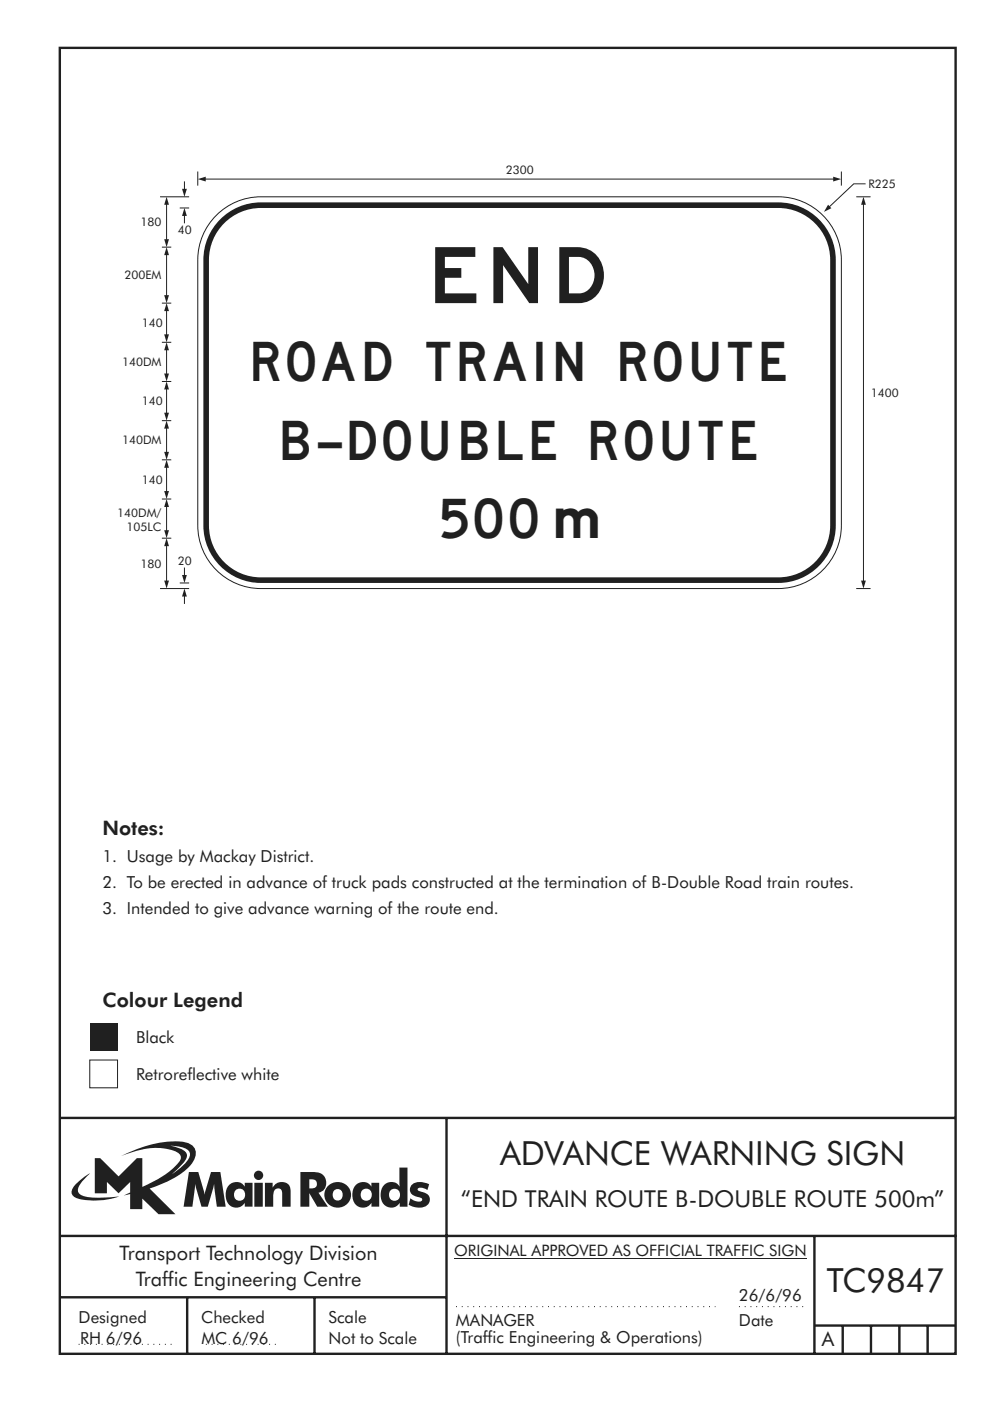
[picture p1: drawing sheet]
<svg xmlns="http://www.w3.org/2000/svg" width="210mm" height="297mm" viewBox="0 0 210 297" stroke-linecap="round" stroke-linejoin="round" font-family="sans-serif">
<g fill="none" stroke="#231f20" stroke-width=".51">
<path d="M12.7 10.1h189.9v276.9h-189.9zM12.7 237h189.8M94.7 236.9v50.1M12.7 262h190M12.7 275h82M39.7 275v12.1M66.7 275v12M172.7 262v25M172.7 281h30M178.7 281v6M184.7 281v6M190.7 281v6"/>
<path d="M196.7 281v6"/>
</g>
<path d="M96.7 277h55M156.7 277h14M16.7 285h20.3M43.6 285h15.1" fill="none" stroke="#231f20" stroke-width=".21" stroke-dasharray=".2 1" stroke-linecap="butt"/>
<path d="M19 216.9h5.9v5.9h-5.9z" fill-rule="evenodd" fill="#231f20"/>
<g fill="#fff" stroke="#231f20" stroke-width=".21">
<path d="M19 224.7h5.9v5.9h-5.9z" fill-rule="evenodd"/>
<path d="M45.4 46.1a13.3 13.3 0 0 1 9.9-4.4h109.7a13.4 13.4 0 0 1 13.4 13.4v56.3a13.4 13.4 0 0 1-13.4 13.4h-109.7a13.4 13.4 0 0 1-13.4-13.4v-56.3a13.3 13.3 0 0 1 3.5-9z" fill-rule="evenodd"/>
</g>
<path d="M46.7 46.5a12.2 12.2 0 0 1 8.6-3.6h109.7a12.2 12.2 0 0 1 12.2 12.2v56.3a12.2 12.2 0 0 1-12.2 12.2h-109.7a12.2 12.2 0 0 1-12.2-12.2v-56.3a12.1 12.1 0 0 1 3.6-8.6z" fill-rule="evenodd" fill="#231f20"/>
<path d="M47.5 47.3a11 11 0 0 1 7.8-3.2h109.7a11 11 0 0 1 11 11v56.3a11 11 0 0 1-11 11h-109.7a11 11 0 0 1-11-11v-56.3a11 11 0 0 1 3.2-7.8z" fill-rule="evenodd" fill="#fff"/>
<path d="M43.5 38h133.3" fill="none" stroke="#231f20" stroke-width=".21"/>
<g fill="#231f20">
<path d="M176.7 37.5l1.6 .5-1.6 .5z"/>
<path d="M41.9 38l1.7-.5v1z"/>
</g>
<path d="M41.9 36.4v3M183.1 43.3v79.9" fill="none" stroke="#231f20" stroke-width=".21"/>
<g fill="#231f20">
<path d="M182.6 123.1h1l-.5 1.7z"/>
<path d="M183.1 41.7l.5 1.7h-1z"/>
</g>
<path d="M181.5 41.7h3.1M35.3 115.6v7.6M181.5 124.8h3.1" fill="none" stroke="#231f20" stroke-width=".21"/>
<g fill="#231f20">
<path d="M34.8 123.1h1l-.5 1.7z"/>
<path d="M35.3 114.1l.5 1.7h-1z"/>
</g>
<path d="M35.3 43.3v7.6" fill="none" stroke="#231f20" stroke-width=".21"/>
<g fill="#231f20">
<path d="M34.8 50.7h1l-.5 1.7z"/>
<path d="M35.3 41.7l.5 1.7h-1z"/>
</g>
<path d="M35.3 107.3v5.3" fill="none" stroke="#231f20" stroke-width=".21"/>
<g fill="#231f20">
<path d="M34.8 112.4h1l-.5 1.7z"/>
<path d="M35.3 105.8l.5 1.7h-1z"/>
</g>
<path d="M35.3 90.7v5.3" fill="none" stroke="#231f20" stroke-width=".21"/>
<g fill="#231f20">
<path d="M34.8 95.8h1l-.5 1.7z"/>
<path d="M35.3 89.2l.5 1.7h-1z"/>
</g>
<path d="M35.3 74.1v5.2" fill="none" stroke="#231f20" stroke-width=".21"/>
<g fill="#231f20">
<path d="M34.8 79.2h1l-.5 1.7z"/>
<path d="M35.3 72.6l.5 1.7h-1z"/>
</g>
<path d="M35.3 53.9v8.8" fill="none" stroke="#231f20" stroke-width=".21"/>
<g fill="#231f20">
<path d="M34.8 62.6h1l-.5 1.7z"/>
<path d="M35.3 52.4l.5 1.7h-1z"/>
</g>
<path d="M35.3 99v5.3" fill="none" stroke="#231f20" stroke-width=".21"/>
<g fill="#231f20">
<path d="M34.8 104.1h1l-.5 1.7z"/>
<path d="M35.3 97.5l.5 1.7h-1z"/>
</g>
<path d="M35.3 82.4v5.2" fill="none" stroke="#231f20" stroke-width=".21"/>
<g fill="#231f20">
<path d="M34.8 87.5h1l-.5 1.7z"/>
<path d="M35.3 80.9l.5 1.7h-1z"/>
</g>
<path d="M35.3 65.8v5.2" fill="none" stroke="#231f20" stroke-width=".21"/>
<g fill="#231f20">
<path d="M34.8 70.9h1l-.5 1.7z"/>
<path d="M35.3 64.3l.5 1.7h-1z"/>
</g>
<path d="M39.1 120.3v1.8" fill="none" stroke="#231f20" stroke-width=".21"/>
<path d="M38.6 121.9h1l-.5 1.7z" fill="#231f20"/>
<path d="M39.1 38.5v1.7" fill="none" stroke="#231f20" stroke-width=".21"/>
<path d="M38.6 40h1l-.5 1.7z" fill="#231f20"/>
<path d="M39.1 126.3v1.7" fill="none" stroke="#231f20" stroke-width=".21"/>
<path d="M39.1 124.8l.5 1.7h-1z" fill="#231f20"/>
<path d="M39.1 45.6v1.8" fill="none" stroke="#231f20" stroke-width=".21"/>
<path d="M39.1 44.1l.5 1.7h-1z" fill="#231f20"/>
<g fill="none" stroke="#231f20" stroke-width=".21">
<path d="M183.5 39h-2.5l-5.2 4.9M33.9 41.7h6.2M34.3 52.4h2M38.1 44.1h2M34.3 72.6h2M34.3 64.3h2M34.3 89.2h2M34.3 80.9h2M34.3 97.5h2M34.3 105.8h2M34.3 114.1h2M33.9 124.8h6.2"/>
<path d="M38.1 123.6h2"/>
</g>
<path d="M175.6 43.4l.7 .7-1.6 .8z" fill="#231f20"/>
<path d="M178.4 36.4v3" fill="none" stroke="#231f20" stroke-width=".21"/>
<path d="M36.1 242.9a5.8 5.8 0 0 1 3.9 1.1 1.58 1.58 0 0 1-.2 2l-1.1 1.2-2.3 1.8 .9-.8a6.5 6.5 0 0 0 2.3-3.2 2.43 2.43 0 0 0-2.2-1.8zM20.1 245.5v7.5h2.6v-2.4l2.4 2.4 2.5-2.4v2.2l-1.4 .7 1.4-.3v3.2h2.6v-2.3l3.4 3.3h3.6l-5.5-5.4a20.1 20.1 0 0 0 8.7-4.9 3.1 3.1 0 0 0 .7-3.8 3.8 3.8 0 0 0-3-1.3 25.1 25.1 0 0 0-12.4 3.1 16.1 16.1 0 0 1 11.1-1.1 1.56 1.56 0 0 1 1.4 1.9 17.9 17.9 0 0 1-8 5.8v-6.2h-1.2l-3.9 3.9-3.9-3.9zM16.2 251a1.82 1.82 0 0 0-.7 2.6 9.9 9.9 0 0 0 5.8 .9l2-.3 2-.5a22.2 22.2 0 0 1-7.7-.1 1.33 1.33 0 0 1-.8-2.3l1-1.2 1.3-1.3-1.4 .8zM65.6 250a1.13 1.13 0 0 1 1.2 .2 1.13 1.13 0 0 1 .3 1.2 1.26 1.26 0 0 1-1.5 .6zM63.7 248.5v7.3h1.9v-2.8l1.7 2.8h2.2l-2-2.9a2.25 2.25 0 0 0 1.6-2.7 2.25 2.25 0 0 0-2.6-1.7zM68.9 253.3a2.79 2.79 0 0 0 5.5 0 2.79 2.79 0 0 0-5.5 0zM70.9 252.3a1.15 1.15 0 0 1 1.8 1 1.15 1.15 0 0 1-1.8 1 1.46 1.46 0 0 1 0-2zM75.5 251.2a3.2 3.2 0 0 0 .4 4.6 2.13 2.13 0 0 0 2.9-.8v.8h1.6v-5h-1.7v.8a2.07 2.07 0 0 0-3.2-.4zM76.9 252.2a1.23 1.23 0 0 1 1.7 .3 1.23 1.23 0 0 1-.2 1.7 1.23 1.23 0 0 1-1.7-.1 1.54 1.54 0 0 1 .2-1.9zM84.7 247.5v4.1a2.16 2.16 0 0 0-2.3-.9 2.16 2.16 0 0 0-1.6 1.9 2.52 2.52 0 0 0 2.6 3.4 2.11 2.11 0 0 0 1.4-1v.8h1.6v-8.3zM82.9 252.3a1.24 1.24 0 0 1 1.9 1 1.24 1.24 0 0 1-1.9 1.1 1.48 1.48 0 0 1 0-2.1zM87.4 251.1a1.52 1.52 0 0 0-.4 1.7 1.52 1.52 0 0 0 1.4 .9 .82 .82 0 0 1 1.1 .8 2.07 2.07 0 0 1-2.5-.4l-.4 1.3a3.8 3.8 0 0 0 4 .2 1.56 1.56 0 0 0 .5-1.7 1.56 1.56 0 0 0-1.4-1.1 1.25 1.25 0 0 1-1.2-.6 1.21 1.21 0 0 1 1.7-.1l.4 .2 .4-1.2a3.7 3.7 0 0 0-3.6 0zM40.1 248.5l-1.2 7.3h1.9l.6-4.8 1.3 4.8h1.4l1.3-4.8 .6 4.8h1.9l-1.2-7.3h-2l-1.3 4.8-1.4-4.8zM48.7 251.2a3.2 3.2 0 0 0 .4 4.6 2.13 2.13 0 0 0 2.8-.8v.8h1.6v-5h-1.6v.8a2.07 2.07 0 0 0-3.2-.4zM50.1 252.2a1.23 1.23 0 0 1 1.6 .3 1.23 1.23 0 0 1-.2 1.7 1.23 1.23 0 0 1-1.7-.1 1.55 1.55 0 0 1 .3-1.9zM53.9 250.8v5h1.8v-5zM53.8 249.2a1 1 0 0 0 2 0 1 1 0 0 0-2 0zM56.2 250.8v5h1.7a5.4 5.4 0 0 1 .4-3.5 .91 .91 0 0 1 1.1-.2 .91 .91 0 0 1 .4 1v2.7h1.8v-2.9a2 2 0 0 0-1.4-2.3 2 2 0 0 0-2.4 1.2v-1z" fill-rule="evenodd" fill="#231f20"/>
<path d="M96.3 266.7h74.7" fill="none" stroke="#231f20" stroke-width=".21"/>
<text font-size="11.9" fill="#231f20" x="92.3" y="64.3">END</text>
<g font-size="8.3" fill="#231f20">
<text x="53.7" y="80.9">ROAD TRAIN ROUTE</text>
<text x="60" y="97.5">B-DOUBLE ROUTE</text>
<text x="93.6" y="114.1">500</text>
</g>
<g font-size="7.1" fill="#231f20">
<text x="106" y="247">ADVANCE WARNING SIGN</text>
<text x="175.3" y="274">TC9847</text>
</g>
<text font-size="6.2" fill="#231f20" x="117.9" y="114.1">m</text>
<text font-size="4.9" fill="#231f20" x="97.7" y="255.9">“END TRAIN ROUTE B-DOUBLE ROUTE 500m”</text>
<g font-size="4.2" fill="#231f20">
<text x="21.7" y="177.1">Notes:</text>
<text x="21.7" y="213.5">Colour Legend</text>
<text x="25.3" y="267">Transport Technology Division</text>
<text x="28.8" y="272.6">Traffic Engineering Centre</text>
<text x="174.3" y="285.4">A</text>
</g>
<g font-size="3.5" fill="#231f20">
<text x="21.7" y="182.8">1. Usage by Mackay District.</text>
<text x="21.7" y="188.3">2. To be erected in advance of truck pads constructed at the termination of B-Double Road train routes.</text>
<text x="21.7" y="193.8">3. Intended to give advance warning of the route end.</text>
<text x="28.8" y="221.1">Black</text>
<text x="28.8" y="229">Retroreflective white</text>
<text x="156.7" y="275.9">26/6/96</text>
<text x="16.7" y="280.5">Designed</text>
<text x="42.7" y="280.5">Checked</text>
<text x="69.7" y="280.5">Scale</text>
<text x="96.7" y="281">MANAGER</text>
<text x="156.7" y="281">Date</text>
<text x="17" y="284.9">RH 6/96</text>
<text x="42.7" y="284.9">MC 6/96</text>
<text x="69.7" y="285">Not to Scale</text>
<text x="96.7" y="284.8">(Traffic Engineering &amp; Operations)</text>
</g>
<text font-size="3.4" fill="#231f20" x="96.3" y="266.4">ORIGINAL APPROVED AS OFFICIAL TRAFFIC SIGN</text>
<g font-size="2.5" fill="#231f20">
<text x="107.2" y="36.8">2300</text>
<text x="184.1" y="39.9">R225</text>
<text x="29.8" y="47.9">180</text>
<text x="37.7" y="49.6">40</text>
<text x="26.4" y="59.2">200EM</text>
<text x="30.1" y="69.3">140</text>
<text x="25.9" y="77.6">140DM</text>
<text x="30.1" y="85.9">140</text>
<text x="184.7" y="84.1">1400</text>
<text x="25.9" y="94.2">140DM</text>
<text x="30.1" y="102.5">140</text>
<text x="24.8" y="109.7">140DM/</text>
<text x="26.8" y="112.7">105LC</text>
<text x="37.7" y="119.9">20</text>
<text x="29.8" y="120.3">180</text>
</g>
</svg>
